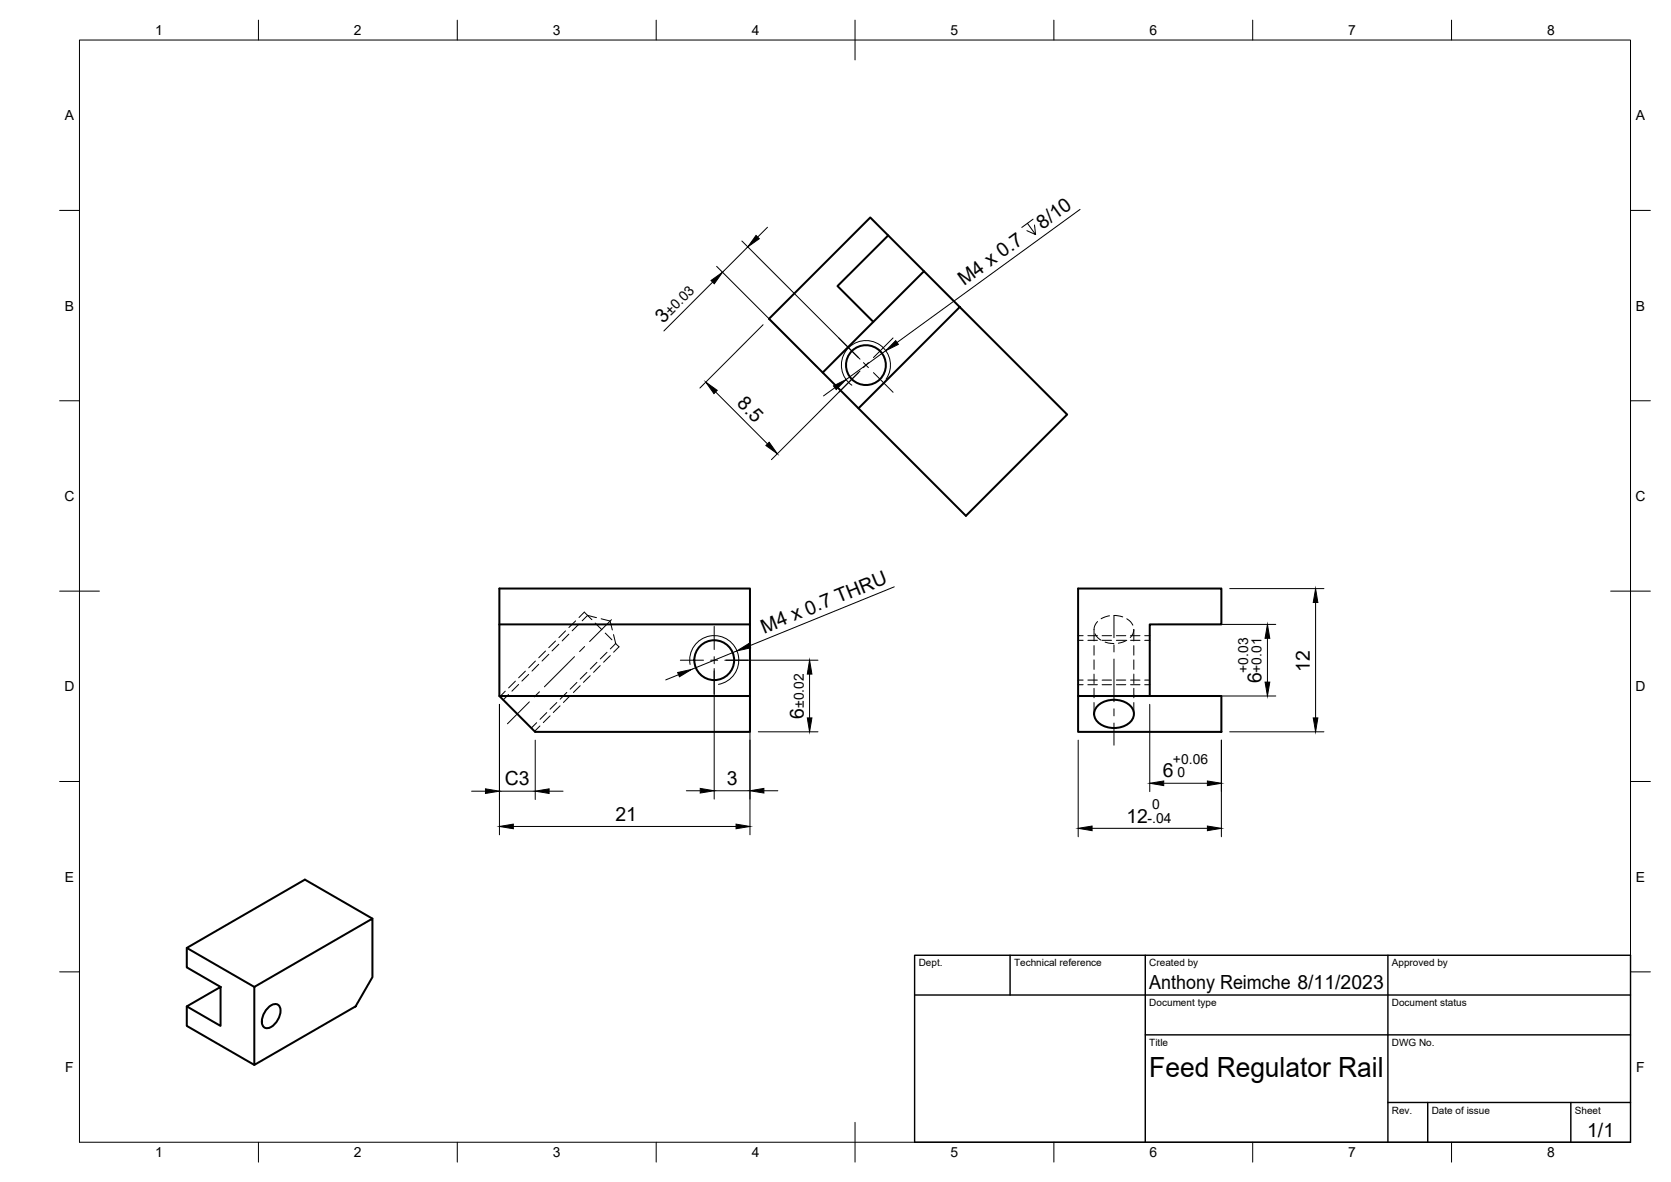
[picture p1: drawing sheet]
<svg xmlns="http://www.w3.org/2000/svg" width="420mm" height="297mm" viewBox="0 0 420 297" stroke-linecap="round" stroke-linejoin="round" font-family="sans-serif">
<!-- layer: Visible -->
<g fill="none" stroke="#000" stroke-width=".51">
<path d="M223.3 59.2l9 9M241.3 77.2l27 27-25.4 25.4-27-27M219.6 80.9l12.7-12.7 9 9-25.4 25.4-9-9zM219.6 80.9l-9-9 12.7-12.7-4.5-4.5-25.4 25.4 13.5 13.5M125.6 156.9h63v-9h-63v27l9 9h54v-9M188.6 156.9v18h-63M271.1 174.9h36v9h-36zM271.1 174.9v-27h36v9h-18v18M276.3 177.1a6.1 6.1 0 0 1 8.5 1.1 3.1 3.1 0 0 1-2.2 4.3 5.9 5.9 0 0 1-7.2-1.9 2.78 2.78 0 0 1 .9-3.5zM47 238.2v4.9l8.5 4.9M93.6 230.9l-16.9-9.8-29.7 17.1 16.9 9.8M47 252.9l8.5-4.9v9.8z"/>
<path d="M47 252.9v4.9l16.9 9.8M63.9 248l29.7-17.1v14.7l-4.2 7.3-25.5 14.7zM67.2 253.5a2.17 2.17 0 0 1 2.8-.9 3.7 3.7 0 0 1-.8 4.6 2.17 2.17 0 0 1-2.9 .9 3.7 3.7 0 0 1 .9-4.6z"/>
<circle cx="217.7" cy="91.8" r="5"/>
<circle cx="179.6" cy="165.9" r="5"/>
</g>
<!-- layer: Hidden -->
<g fill="none" stroke="#000" stroke-width=".25">
<path d="M143 159.4l-1.6 1.7M145.6 156.9l-1.7 1.6M146.9 153.8l1.9 1.9M149.6 156.6l1.7 1.6M150 155.2l-2.3-.5-1.3 1.3M151.2 155.5l2.2 .6 .6 2.2M152.2 159.1l1.7 1.7M154.3 159.5l.5 2.2-1.3 1.4M275.3 159.3l.8 1 .7 .6M276 156.2l-.9 1.5v3.4M279 154.8l-2.1 .7M280.1 154.7l2.2 .3"/>
<path d="M283.3 155.5l1 .8 .5 .8M285.1 158.2l-.3 1.1-.6 .9M285.1 158.2v2.9M127.9 174.5l-1.4 1.4M130.4 172l-1.7 1.7M132.9 169.5l-1.7 1.7M135.4 166.9l-1.6 1.7M137.5 179.1l-1.7 1.7M138 164.4l-1.7 1.7M140 176.6l-1.7 1.6M140.5 161.9l-1.7 1.7M142.5 174l-1.7 1.7"/>
<path d="M145.1 171.5l-1.7 1.7M147.6 169l-1.7 1.7M150.1 166.4l-1.7 1.7M152.6 163.9l-1.7 1.7M154.7 161.6l.9 .9M271.1 170.9h1.3M271.1 160.9h1.3M273.5 170.9h2.4M273.5 160.9h2.4M275.1 162.2v2.4M275.1 165.8v2.4M275.1 169.4v2.4"/>
<path d="M275.1 173v2.4M275.1 176.6v2.8M277.1 170.9h2.4M277.1 160.9h2.4M277.9 161.4l2.2 .3M280.7 170.9h2.4M280.7 160.9h2.4M283.3 160.9l-2.1 .7M284.3 170.9h2.3M284.3 160.9h2.3M285.1 162.2v2.4M285.1 165.8v2.4"/>
<path d="M285.1 169.4v2.4M285.1 173v2.4M285.1 176.6v2.8M287.8 170.9h1.3M287.8 160.9h1.3M134.9 181.6l-1.3 1.4"/>
</g>
<!-- layer: Hidden Narrow -->
<g fill="none" stroke="#000" stroke-width=".25">
<path d="M142.2 158.5l-1.7 1.7M144.7 156l-1.7 1.7M146.9 153.8l-1.3 1.4M271.1 159.8h1.3M273.5 159.8h2.4M277.1 159.8h2.4M280.7 159.8h2.4M284.3 159.8h2.3M287.8 159.8h1.3M127 173.7l-1.3 1.4M129.6 171.2l-1.7 1.7M132.1 168.7l-1.7 1.6"/>
<path d="M134.6 166.1l-1.7 1.7M137.2 163.6l-1.7 1.7M138.3 179.9l-1.7 1.7M139.7 161.1l-1.7 1.7M140.8 177.4l-1.7 1.7M143.3 174.8l-1.6 1.7M145.9 172.3l-1.7 1.7M148.4 169.8l-1.7 1.7M150.9 167.3l-1.7 1.7M153.5 164.7l-1.7 1.7M155.6 162.5l-1.3 1.4M271.1 172.1h1.3"/>
<path d="M273.5 172.1h2.4M277.1 172.1h2.4M280.7 172.1h2.4M284.3 172.1h2.3M287.8 172.1h1.3M135.8 182.4l-1.4 1.4"/>
</g>
<!-- layer: Visible Narrow -->
<path d="M222.8 95.3a6.2 6.2 0 0 0-1.5-8.6 6.2 6.2 0 0 0-8.6 1.5 6.2 6.2 0 0 0 1.5 8.6M173.5 167a6.2 6.2 0 0 1 5-7.2 6.2 6.2 0 0 1 7.2 5 6.2 6.2 0 0 1-5 7.2" fill="none" stroke="#000" stroke-width=".25"/>
<!-- layer: BORDER -->
<g fill="none" stroke="#000" stroke-width=".25">
<path d="M20 10.1h390v276.9h-390zM65 5.1v5M115 5.1v5M165 5.1v5M215 5.1v10M265 5.1v5M315 5.1v5M365 5.1v5M15 52.9h5M410 52.9h5M15 100.7h5M410 100.7h5"/>
<path d="M15 148.6h10M405 148.6h10M15 196.4h5M410 196.4h5M15 244.2h5M410 244.2h5M65 287v5M115 287v5M165 287v5M215 282.1v9.9M265 287v5M315 287v5"/>
<path d="M365 287v5"/>
</g>
<!-- layer: TITLEBLOCK -->
<path d="M230 240.1h180v46.9h-180zM230 250h180M254 240.1v9.9M288 240.1v46.9M349 240.1v46.9M288 260.1h122M349 277.1h61M359 277.1v9.9M395 277.1v9.9" fill="none" stroke="#000" stroke-width=".36"/>
<!-- layer: Smart Centers -->
<g fill="none" stroke="#000" stroke-width=".25">
<path d="M210.9 84.9l4.9 5M215.8 93.6l-4.9 5M217.1 91.1l1.3 1.3M218.4 91.1l-1.3 1.3M219.6 93.6l5 5M224.6 84.9l-5 5M153.8 155.7l-5.5 5.5M179.6 157.4v5.8M280.1 154.7v5.6M133.1 176.4l-5.5 5.5M135.6 173.8l-1.2 1.3M144.5 165l-7.6 7.6"/>
<path d="M147 162.5l-1.3 1.3M171.1 165.9h5.8M178.7 165.9h1.8M179.6 165v1.8M179.6 168.6v5.8M182.2 165.9h5.9M280.1 162.1v1.7M280.1 165.6v10.7M280.1 178.1v1.8M280.1 181.7v5.6"/>
</g>
<!-- layer: FD_Dimensions -->
<g fill="none" stroke="#000" stroke-width=".25">
<path d="M193 57.1l-2.5 2.5M258.3 56.1l2.1 2.9-2.2-1M259.8 55.1l-2.9 2.1M260.1 56.5l.3 2.5M271.6 52.6l-46 33.5M179.2 70.9l-12.3 12.3M180.2 66.9l25.2 25.2M186.5 60.6l29.7 29.7M188 62l-6.3 6.4M179.9 98.5l13.1 13.1M191.9 81.6l-15.9 15.9M209.9 97.4l-2.8 2.1"/>
<path d="M216.2 93.2l-22.2 22.3M222.7 88.1l-10 7.3M224.9 147.5l-36.4 14.8M291.2 156.9h29.6M309.2 147.9h23.7M330.8 151.4v29M125.6 177v32.8M170.6 169.6l-3.2 1.3M179.6 168v32.8M182.6 165.9h23.1M185.3 163.6l-11.4 4.6M188.6 177v32.8"/>
<path d="M203.6 169.4v11M289.1 177v21.9M291.2 174.9h29.6M318.7 160.4v11M118.6 198.8h3.5M125.6 198.8h9M134.6 186v14.9M138.1 198.8h3.5M172.6 198.7h3.5M179.6 198.7h9M190.7 183.9h15M192.1 198.7h3.5"/>
<path d="M271.1 186v24.3M292.6 196.8h11M307.1 186v24.3M309.2 183.9h23.7M129.1 207.7h56M274.6 208.2h29"/>
</g>
<g fill="#000" stroke="#000" stroke-width=".25">
<path d="M190.1 59.2l.8 .8-2.9 2zM178.8 70.5l2.9-2.1-2.1 2.9zM177.5 96l2.8 2.1-.8 .8zM209.6 97l3.1-1.6-2.5 2.5zM225.2 85.6l.7 .9-3.2 1.6zM192.6 112l.8-.9 2.1 2.9zM330.8 147.9l.6 3.5h-1.2zM170.4 169l3.5-.8-3.1 1.9zM185.3 163.6l3-1.9 .4 1.1zM203.6 165.9l.6 3.5h-1.2zM318.1 171.4h1.2l-.6 3.5zM318.7 156.9l.6 3.5h-1.2z"/>
<path d="M122.1 198.2l3.5 .6-3.5 .6zM134.6 198.8l3.5-.6v1.2zM176.1 198.1l3.5 .6-3.5 .6zM188.6 198.7l3.5-.6v1.2zM203 180.4h1.2l-.6 3.5zM289.1 196.8l3.5-.5v1.1zM303.6 196.3l3.5 .5-3.5 .6zM330.2 180.4h1.2l-.6 3.5zM125.6 207.7l3.5-.6v1.2zM185.1 207.1l3.5 .6-3.5 .6zM271.1 208.2l3.5-.6v1.2zM303.6 207.6l3.5 .6-3.5 .6z"/>
</g>
<text font-size="7" x="289" y="270.6">Feed Regulator Rail</text>
<g font-size="4.9">
<text x="262.1" y="57.7" transform="rotate(-36 262.1 57.7)">8/10</text>
<text x="242.4" y="72" transform="rotate(-36 242.4 72)">M4 x 0.7</text>
<text x="166.7" y="81.3" transform="rotate(-45 166.7 81.3)">3</text>
<text x="185.1" y="101.6" transform="rotate(45 185.1 101.6)">8.5</text>
<text x="192.2" y="159.2" transform="rotate(-22 192.2 159.2)">M4 x 0.7 THRU</text>
<text x="317.2" y="171.6" transform="rotate(-90 317.2 171.6)">6</text>
<text x="329.4" y="168.8" transform="rotate(-90 329.4 168.8)">12</text>
<text x="202.1" y="180.6" transform="rotate(-90 202.1 180.6)">6</text>
<text x="126.9" y="197.4">C3</text>
<text x="182.7" y="197.2">3</text>
<text x="292.4" y="195.4">6</text>
<text x="154.7" y="206.3">21</text>
<text x="283.3" y="206.8">12</text>
<text x="289" y="248.5">Anthony Reimche 8/11/2023</text>
<text x="399.1" y="285.7">1/1</text>
</g>
<g font-size="3.5">
<text x="39" y="8.8">1</text>
<text x="89" y="8.8">2</text>
<text x="139" y="8.8">3</text>
<text x="189" y="8.8">4</text>
<text x="239" y="8.8">5</text>
<text x="289" y="8.8">6</text>
<text x="339" y="8.8">7</text>
<text x="389" y="8.8">8</text>
<text x="16.3" y="30.2">A</text>
<text x="411.3" y="30.2">A</text>
<text x="16.3" y="78">B</text>
<text x="168.7" y="79.4" transform="rotate(-45 168.7 79.4)">±0.03</text>
<text x="411.3" y="78">B</text>
<text x="16.2" y="125.9">C</text>
<text x="411.2" y="125.9">C</text>
<text x="16.2" y="173.7">D</text>
<text x="313.8" y="169.1" transform="rotate(-90 313.8 169.1)">+0.03</text>
<text x="317.2" y="169.1" transform="rotate(-90 317.2 169.1)">+0.01</text>
<text x="411.2" y="173.7">D</text>
<text x="202.1" y="177.9" transform="rotate(-90 202.1 177.9)">±0.02</text>
<text x="294.9" y="192">+0.06</text>
<text x="296.1" y="195.4">0</text>
<text x="289.7" y="203.4">0</text>
<text x="288.6" y="206.8">-.04</text>
<text x="16.3" y="221.6">E</text>
<text x="411.3" y="221.6">E</text>
<text x="16.4" y="269.4">F</text>
<text x="411.4" y="269.4">F</text>
<text x="39" y="290.8">1</text>
<text x="89" y="290.8">2</text>
<text x="139" y="290.8">3</text>
<text x="189" y="290.8">4</text>
<text x="239" y="290.8">5</text>
<text x="289" y="290.8">6</text>
<text x="339" y="290.8">7</text>
<text x="389" y="290.8">8</text>
</g>
<g font-size="2.5">
<text x="231" y="242.9">Dept.</text>
<text x="255" y="242.9">Technical reference</text>
<text x="289" y="242.9">Created by</text>
<text x="350" y="242.9">Approved by</text>
<text x="289" y="252.8">Document type</text>
<text x="350" y="252.8">Document status</text>
<text x="289" y="262.9">Title</text>
<text x="350" y="262.9">DWG No.</text>
<text x="350" y="279.9">Rev.</text>
<text x="360" y="279.9">Date of issue</text>
<text x="396" y="279.9">Sheet</text>
</g>
</svg>
